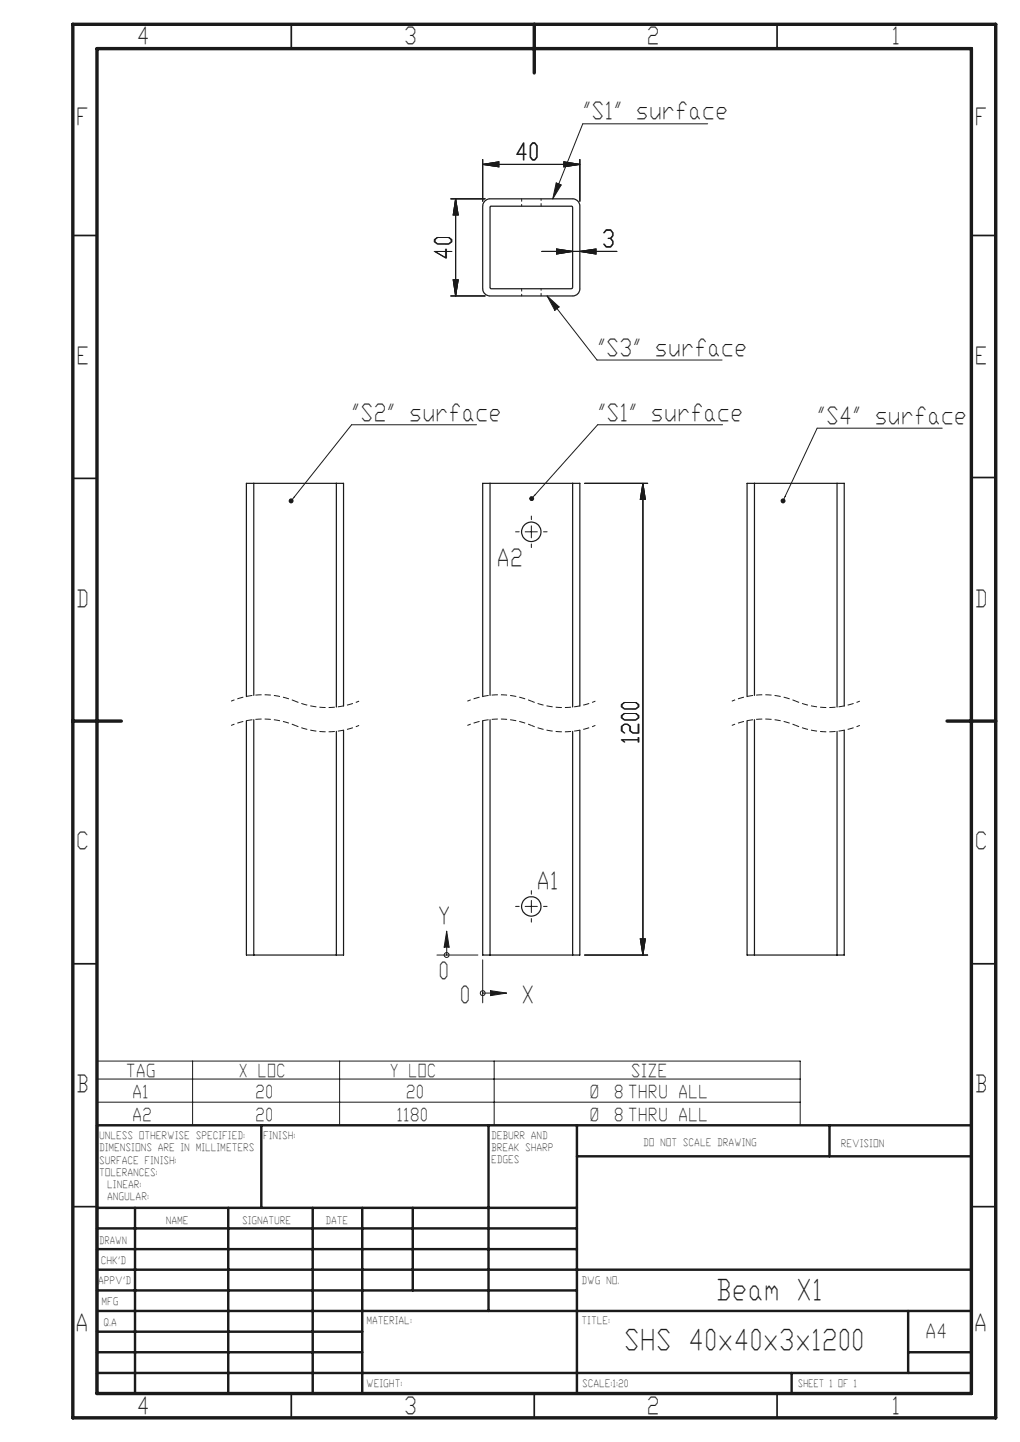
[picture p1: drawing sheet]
<svg xmlns="http://www.w3.org/2000/svg" width="210mm" height="297mm" viewBox="0 0 210 297" stroke-linecap="round" stroke-linejoin="round" font-family="sans-serif">
<g fill="none" stroke="#191924" stroke-width=".21">
<path d="M99.4 33.9l3.3-.6v1.1zM99.4 32.8v8.6M99.4 33.9h20M116.1 33.3l3.3 .6-3.3 .5zM119.4 32.8v8.6M92.8 41h7.1M93.3 57.6h1l-.5 3.4zM93.8 41l.5 3.3h-1zM93.8 41v20M111.5 51.8h15.5M114.6 51.3l3.3 .5-3.3 .5zM119.4 51.8l3.3-.5v1z"/>
<path d="M92.8 61h7.1M120.4 99.6h13M132.4 99.6l.5 3.2h-1.1zM132.4 99.6v97.1M120.4 196.7h13M131.8 193.4h1.1l-.5 3.3z"/>
</g>
<g fill="#191924">
<path d="M132.4 99.6l-.6 3.2h1.1zM131.8 193.4l.6 3.3 .5-3.3z"/>
<path d="M93.8 41l-.5 3.3h1zM93.3 57.6l.5 3.4 .5-3.4z"/>
<path d="M99.4 33.9l3.3 .5v-1.1zM116.1 33.3v1.1l3.3-.5zM114.6 51.3v1l3.3-.5zM119.4 51.8l3.3 .5v-1z"/>
</g>
<path d="M60.8 149.4a17.1 17.1 0 0 0 13.1 0M60.8 149.4a17.1 17.1 0 0 0-13.2 0M60.8 144.4a17.1 17.1 0 0 0 13.1 0M60.8 144.4a17.1 17.1 0 0 0-13.2 0M109.4 149.4a17.1 17.1 0 0 0 13.2 0M109.4 149.4a17.1 17.1 0 0 0-13.2 0M109.4 144.4a17.1 17.1 0 0 0 13.2 0M109.4 144.4a17.1 17.1 0 0 0-13.2 0M163.8 149.4a17.1 17.1 0 0 0 13.2 0M163.8 149.4a17.1 17.1 0 0 0-13.1 0M163.8 144.4a17.1 17.1 0 0 0 13.2 0M163.8 144.4a17.1 17.1 0 0 0-13.1 0" fill="none" stroke="#191924" stroke-width=".21" stroke-dasharray="1.3 .6" stroke-dashoffset=".5" stroke-linecap="butt"/>
<g fill="none" stroke="#191924" stroke-width=".25">
<path d="M99.8 41.4l.9-.4h17.2a1.5 1.5 0 0 1 1.5 1.5v17.2a1.53 1.53 0 0 1-1.5 1.3h-17a1.56 1.56 0 0 1-1.5-1.5v-17v-.4zM101 42.5h16.8v16.9l-.1 .1h-16.6l-.2-.2v-16.7zM52.2 99.6v43.6M69.3 99.6v46M100.9 99.6v43.6M117.9 99.6v46M155.3 99.6v43.6M172.3 99.6v46M50.7 143.5v-43.9h20v45.8M50.7 148.4v48.3h20v-46.3M52.2 148.2v48.5M69.3 150.6v46.1"/>
<path d="M99.4 143.5v-43.9h20v45.8M99.4 148.4v48.3h20v-46.3M100.9 148.2v48.5M117.9 150.6v46.1M153.8 143.5v-43.9h20v45.8M153.8 148.4v48.3h20v-46.3M155.3 148.2v48.5M172.3 150.6v46.1"/>
<circle cx="109.4" cy="109.5" r="1.99"/>
<circle cx="109.4" cy="186.7" r="1.99"/>
</g>
<g fill="none" stroke="#191924" stroke-width=".5">
<path d="M53.8 231.8v17M100.6 231.8v38.2M118.8 231.8v55.2M118.8 238.2h81.2M170.8 231.8v6.4M200 231.8h-180v55.2M20 248.8h98.8M20 257.3h98.8M20 253h98.8M27.8 248.8v38.2M47 248.8v38.2M64.4 248.8v38.2"/>
<path d="M74.6 248.8v38.2M85 248.8v17M20 265.8h98.8M20 261.5h180M20 278.5h54.6M20 274.3h54.6M20 270h180M187 278.5h13M187 270v12.8M20 282.8h180M163 282.8v4.2"/>
<circle cx="59.9" cy="103.2" r=".25"/>
<circle cx="109.5" cy="102.7" r=".24"/>
<circle cx="161.2" cy="103.2" r=".25"/>
</g>
<path d="M114.5 37.7l1 .4-1.7 2.9zM120 25.5l-5 12.4M112.6 61l2.5 2.2-.9 .7zM114.7 63.6l8.2 10.6M72.4 87.5l-12.1 15.3M123 87.5l-13.2 14.8M168.2 88.2l-6.8 14.5M92 191.8l.5 3.3h-1.1zM101 204l3.3 .5-3.3 .6z" fill="none" stroke="#191924" stroke-width=".21"/>
<path d="M107.4 40.9v1.5M107.4 59.4v1.5M111.4 42.4v-1.5M111.4 60.9v-1.5" fill="none" stroke="#191924" stroke-width=".21" stroke-dasharray="1.3 .6" stroke-dashoffset=".8"/>
<g fill="none" stroke="#191924" stroke-width=".35">
<path d="M60 5v5M160 5v5M15 48.5h5M200 48.5h5M15 98.5h5M200 98.4h5M15 198.5h5M200 198.5h5M15 248.5h5M200 248.5h5M60 287v5M110 287v5"/>
<path d="M160 287v5"/>
</g>
<path d="M15 5h190v287h-190zM20 10h180v277h-180zM110 5v10M15 148.5h10M195 148.5h10" fill="none" stroke="#191924" stroke-width=".7"/>
<path d="M101 204v1.1l3.3-.6zM92 191.8l-.6 3.3h1.1zM114.5 37.7l1 .4-1.7 2.9zM112.6 61l2.5 2.2-.9 .7z" fill-rule="evenodd" fill="#191924"/>
<g fill="none" stroke="#191924" stroke-width=".21">
<path d="M99.4 33.9l3.3-.6v1.1zM99.4 32.8v8.6M99.4 33.9h20M116.1 33.3l3.3 .6-3.3 .5zM119.4 32.8v8.6M120 25.5h25.7M92.8 41h7.1M93.3 57.6h1l-.5 3.4zM93.8 41v20M93.8 41l.5 3.3h-1zM111.5 51.8h15.5M114.6 51.3l3.3 .5-3.3 .5z"/>
<path d="M119.4 51.8l3.3-.5v1zM92.8 61h7.1M122.9 74.2h25.8M72.4 87.5h25.7M120.4 99.6h13M123 87.5h25.8M132.4 99.6l.5 3.2h-1.1zM132.4 99.6v97.1M168.2 88.2h25.8M106.2 109.5h.7M108.1 109.5h2.5M109.4 106.3v.7"/>
<path d="M109.4 108.3v2.5M109.4 112v.8M111.9 109.5h.7M90 196.7h8.4M92 195.1v1.6M99.4 197.7v8.8M106.2 186.7h.7M108.1 186.7h2.5M109.4 183.4v.8M109.4 185.5v2.5M109.4 189.2v.7M111.9 186.7h.7"/>
<path d="M120.4 196.7h13M131.8 193.4h1.1l-.5 3.3zM20 218.5h144.7v13.3h-144.7zM39.7 218.5v13.3M69.9 218.5v13.3M99.4 204.5h1.6M101.7 218.5v13.3M20 227h144.7M20 222.2h144.7"/>
<circle cx="92" cy="196.7" r=".5"/>
<circle cx="99.4" cy="204.6" r=".49"/>
</g>
<g fill="#191924">
<path d="M132.4 99.6l-.6 3.2h1.1zM131.8 193.4l.6 3.3 .5-3.3zM93.8 41l-.5 3.3h1zM93.3 57.6l.5 3.4 .5-3.4z"/>
<path d="M99.4 33.9l3.3 .5v-1.1zM116.1 33.3v1.1l3.3-.5zM114.6 51.3v1l3.3-.5zM119.4 51.8l3.3 .5v-1z"/>
</g>
<g fill="none" stroke="#191924" stroke-width=".21">
<path d="M99.4 33.9l3.3-.6v1.1zM99.4 32.8v8.6M99.4 33.9h20M116.1 33.3l3.3 .6-3.3 .5zM119.4 32.8v8.6M92.8 41h7.1M93.3 57.6h1l-.5 3.4zM93.8 41l.5 3.3h-1zM93.8 41v20M111.5 51.8h15.5M114.6 51.3l3.3 .5-3.3 .5zM119.4 51.8l3.3-.5v1z"/>
<path d="M92.8 61h7.1M120.4 99.6h13M132.4 99.6l.5 3.2h-1.1zM132.4 99.6v97.1M120.4 196.7h13M131.8 193.4h1.1l-.5 3.3z"/>
</g>
<g fill="#191924">
<path d="M132.4 99.6l-.6 3.2h1.1zM131.8 193.4l.6 3.3 .5-3.3z"/>
<path d="M93.8 41l-.5 3.3h1zM93.3 57.6l.5 3.4 .5-3.4z"/>
<path d="M99.4 33.9l3.3 .5v-1.1zM116.1 33.3v1.1l3.3-.5zM114.6 51.3v1l3.3-.5zM119.4 51.8l3.3 .5v-1z"/>
</g>
<g font-size="5.8" fill="#191924">
<text x="147.9" y="267.8">Beam X1</text>
<text x="129" y="278.1">SHS 40x40x3x1200</text>
</g>
<g font-size="4.8" fill="#191924">
<text x="28.6" y="9.1">4</text>
<text x="83.6" y="9.1">3</text>
<text x="133.6" y="9.1">2</text>
<text x="184" y="9.1">1</text>
<text x="16.1" y="25.7">F</text>
<text x="120.4" y="24.6">&quot;S1&quot; surface</text>
<text x="201.1" y="25.7">F</text>
<text x="106.5" y="33">40</text>
<text x="93" y="53.1" transform="rotate(-90 93 53.1)">40</text>
<text x="124.4" y="51">3</text>
<text x="16.1" y="74.9">E</text>
<text x="123.4" y="73.3">&quot;S3&quot; surface</text>
<text x="201.1" y="74.9">E</text>
<text x="72.8" y="86.7">&quot;S2&quot; surface</text>
<text x="123.5" y="86.7">&quot;S1&quot; surface</text>
<text x="168.7" y="87.3">&quot;S4&quot; surface</text>
<text x="102.7" y="116.6">A2</text>
<text x="16.1" y="125">D</text>
<text x="201.1" y="125">D</text>
<text x="131.6" y="152.8" transform="rotate(-90 131.6 152.8)">1200</text>
<text x="16.1" y="174.9">C</text>
<text x="201.1" y="174.9">C</text>
<text x="110.9" y="183.1">A1</text>
<text x="90.6" y="190.2">Y</text>
<text x="90.7" y="201.6">0</text>
<text x="95.1" y="206.5">0</text>
<text x="107.8" y="206.5">X</text>
<text x="16.1" y="225">B</text>
<text x="201.1" y="225">B</text>
<text x="16" y="274.2">A</text>
<text x="201" y="274.2">A</text>
<text x="28.6" y="291.2">4</text>
<text x="83.6" y="291.2">3</text>
<text x="133.6" y="291.2">2</text>
<text x="184" y="291.2">1</text>
</g>
<text font-size="4" fill="#191924" x="190.9" y="275.7">A4</text>
<g font-size="3.6" fill="#191924">
<text x="26.2" y="221.9">TAG</text>
<text x="49.5" y="221.9">X LOC</text>
<text x="80.5" y="221.9">Y LOC</text>
<text x="130.2" y="221.9">SIZE</text>
<text x="27.6" y="226.2">A1</text>
<text x="52.9" y="226.2">20</text>
<text x="83.9" y="226.2">20</text>
<text x="121.7" y="226.2">Ø</text>
<text x="126.7" y="226.2">8 THRU ALL</text>
<text x="27.6" y="230.9">A2</text>
<text x="52.9" y="230.9">20</text>
<text x="81.9" y="230.9">1180</text>
<text x="121.7" y="230.9">Ø</text>
<text x="126.7" y="230.9">8 THRU ALL</text>
</g>
<g font-size="2.1" fill="#191924">
<text x="20.6" y="234.7">UNLESS OTHERWISE SPECIFIED:</text>
<text x="20.6" y="237.2">DIMENSIONS ARE IN MILLIMETERS</text>
<text x="20.6" y="239.7">SURFACE FINISH:</text>
<text x="54.4" y="234.7">FINISH:</text>
<text x="101.3" y="234.6">DEBURR AND</text>
<text x="101.3" y="237.1">BREAK SHARP</text>
<text x="101.3" y="239.6">EDGES</text>
<text x="132.6" y="236.1">DO NOT SCALE DRAWING</text>
<text x="173.3" y="236.2">REVISION</text>
<text x="20.6" y="242.2">TOLERANCES:</text>
<text x="22.3" y="244.7">LINEAR:</text>
<text x="22.3" y="247.2">ANGULAR:</text>
<text x="20.6" y="256.2">DRAWN</text>
<text x="34.3" y="252.1">NAME</text>
<text x="50" y="252">SIGNATURE</text>
<text x="67.2" y="252">DATE</text>
<text x="20.9" y="260.4">CHK'D</text>
<text x="20.4" y="264.5">APPV'D</text>
<text x="21.1" y="268.9">MFG</text>
<text x="120" y="264.5">DWG NO.</text>
<text x="21.5" y="273.1">Q.A</text>
<text x="75.6" y="272.6">MATERIAL:</text>
<text x="120" y="272.6">TITLE:</text>
<text x="75.6" y="285.6">WEIGHT:</text>
<text x="120.1" y="285.7">SCALE:1:20</text>
<text x="164.5" y="285.7">SHEET 1 OF 1</text>
</g>
</svg>
